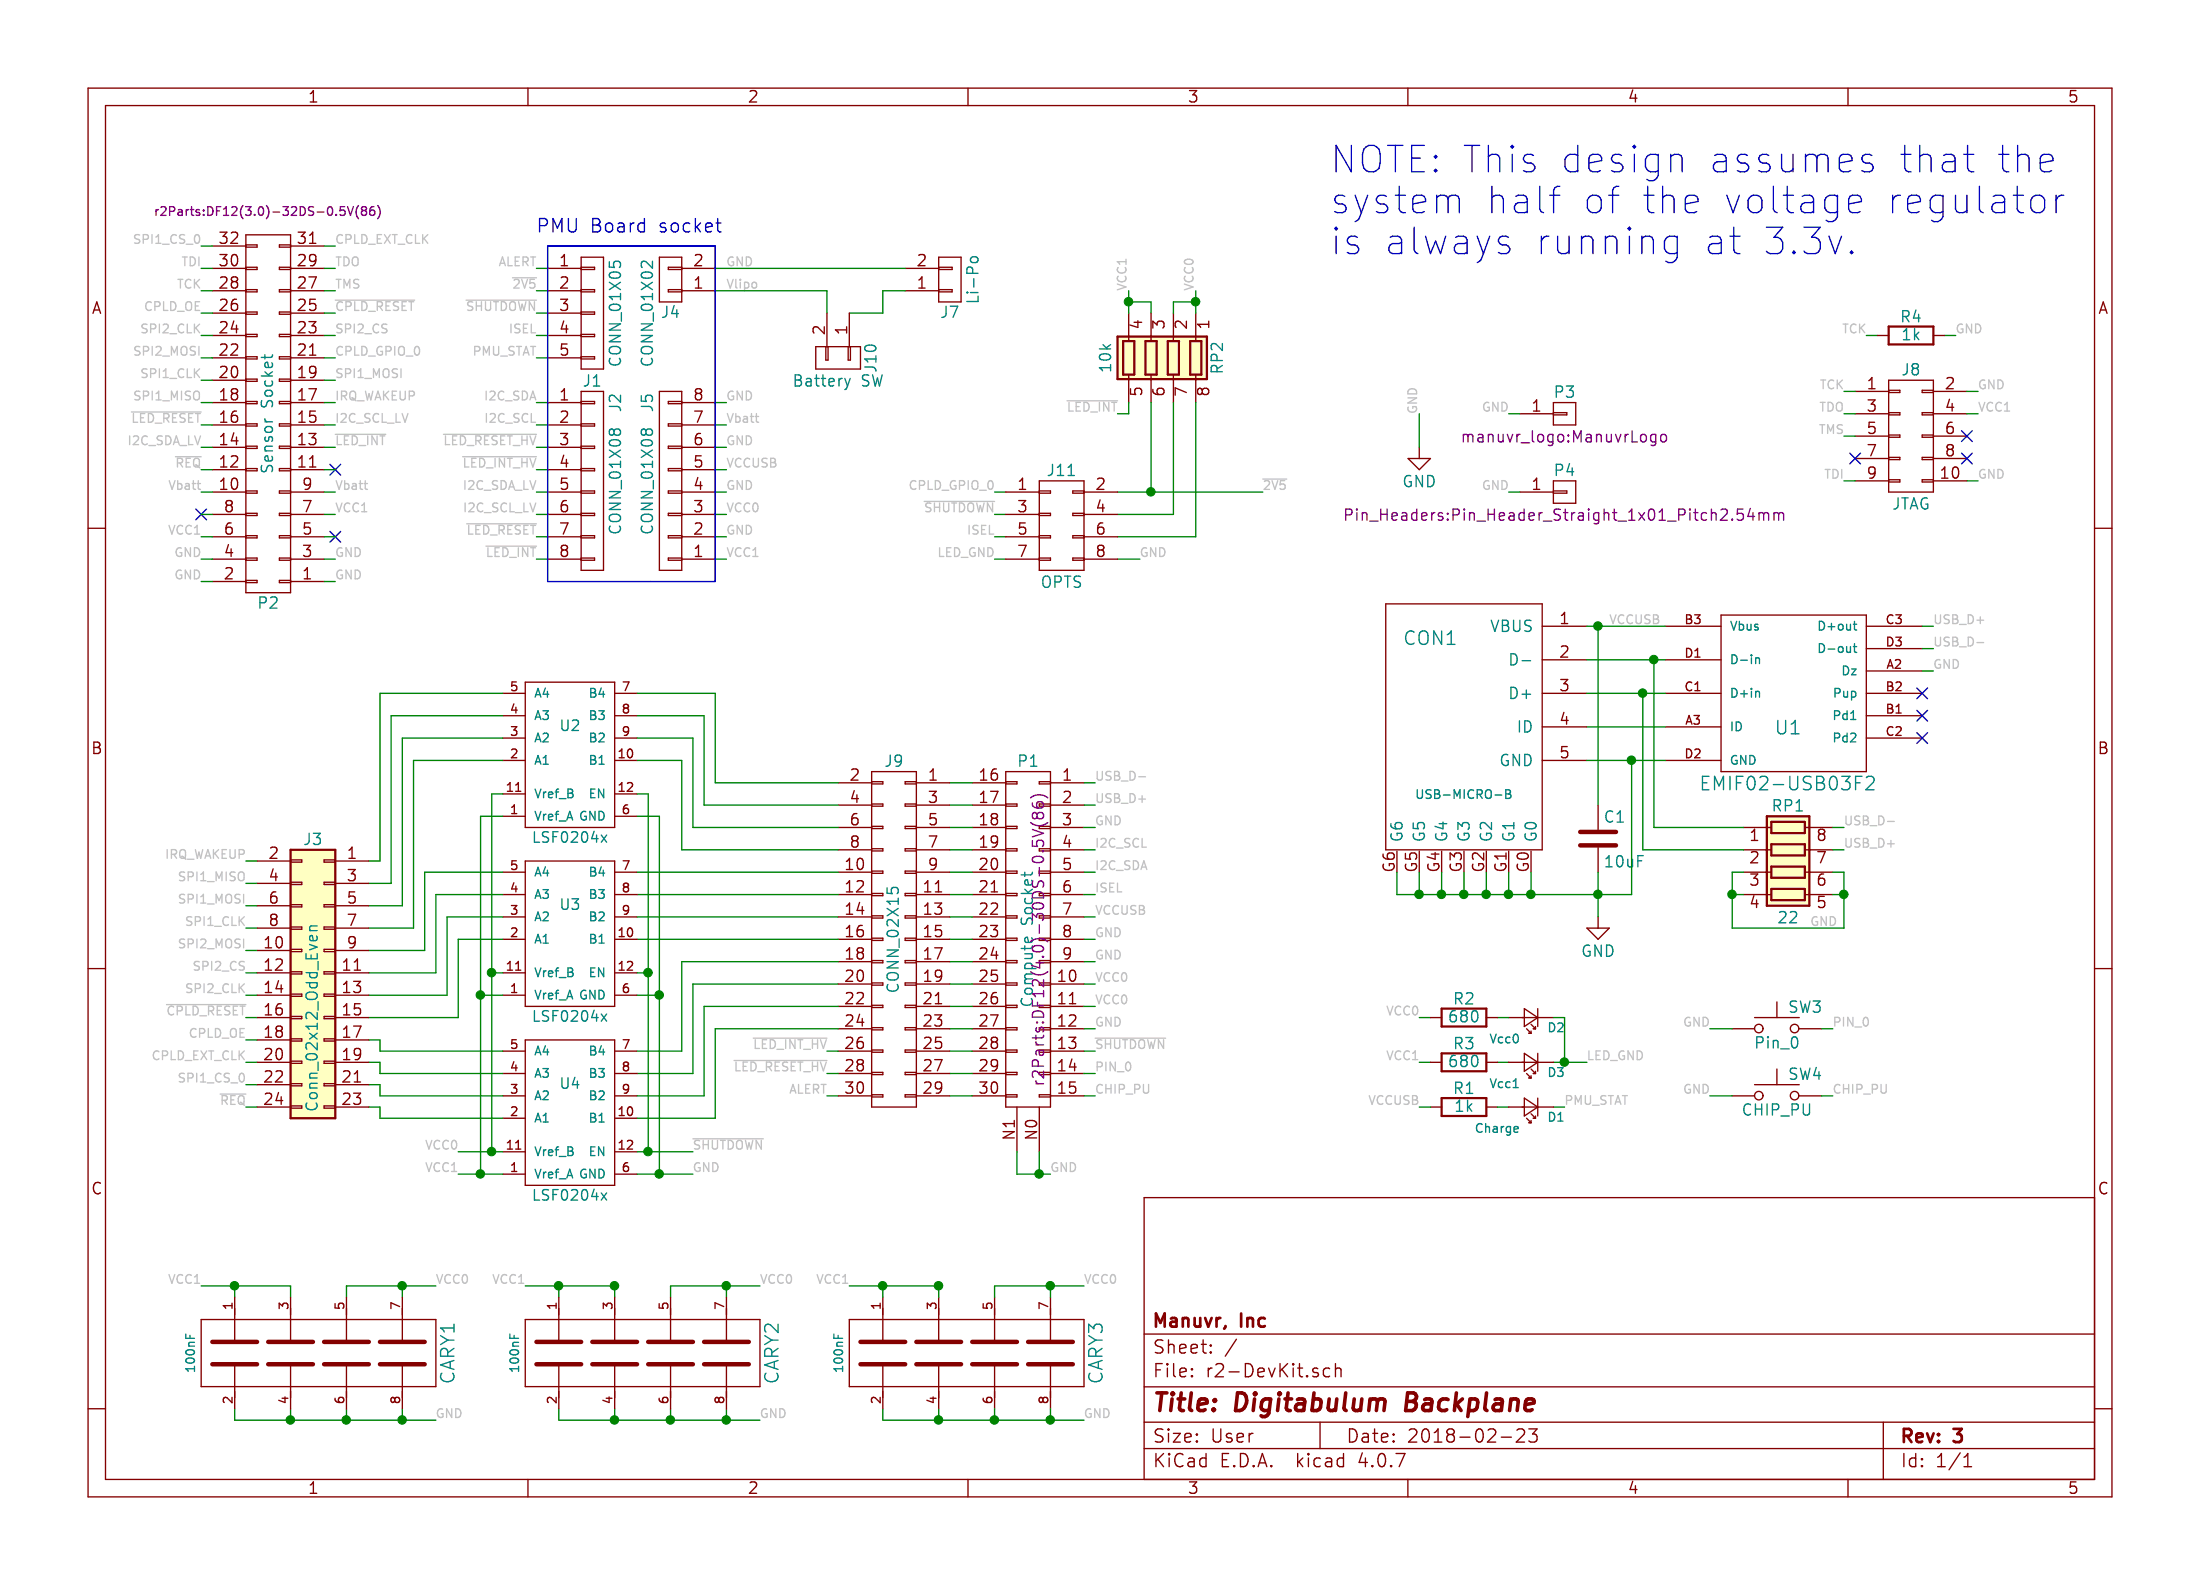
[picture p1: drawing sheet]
EESchema Schematic File Version 2
LIBS:power
LIBS:device
LIBS:transistors
LIBS:conn
LIBS:linear
LIBS:regul
LIBS:74xx
LIBS:cmos4000
LIBS:adc-dac
LIBS:memory
LIBS:xilinx
LIBS:microcontrollers
LIBS:dsp
LIBS:microchip
LIBS:analog_switches
LIBS:motorola
LIBS:texas
LIBS:intel
LIBS:audio
LIBS:interface
LIBS:digital-audio
LIBS:philips
LIBS:display
LIBS:cypress
LIBS:siliconi
LIBS:opto
LIBS:atmel
LIBS:contrib
LIBS:valves
LIBS:IansParts
LIBS:switches
LIBS:r2-DevKit-cache
EELAYER 25 0
EELAYER END
$Descr User 9843 7087
encoding utf-8
Sheet 1 1
Title "Digitabulum Backplane"
Date "2018-02-23"
Rev "3"
Comp "Manuvr, Inc"
Comment1 ""
Comment2 ""
Comment3 ""
Comment4 ""
$EndDescr
$Comp
L CONN_01X01 P3
U 1 1
P 7000 1850
F 0 "P3" H 7000 1950 50  0000 C CNN
F 1 "CONN_01X01" V 7100 1850 50  0001 C CNN
F 2 "manuvr_logo:ManuvrLogo" H 7000 1750 50  0000 C CNN
F 3 "" H 7000 1850 50  0000 C CNN
	1    7000 1850
	1    0    0    -1  
$EndComp
$Comp
L USB-MICRO-B CON1
U 1 1
P 6550 3100
F 0 "CON1" H 6700 3350 60  0000 C CNN
F 1 "USB-MICRO-B" H 6550 2650 39  0000 C CNN
F 2 "iansModules:USB_ZX62WRD-B-5PC" H 6550 3550 60  0001 C CNN
F 3 "" H 6550 3100 60  0000 C CNN
F 4 "ZX62WRD-B-5PC" H 6550 3100 60  0001 C CNN "Manu_Number"
F 5 "Hirose Electric Co Ltd" H 6550 3100 60  0001 C CNN "Manu_Name"
F 6 "H12192CT-ND" H 6550 3100 60  0001 C CNN "Digikey_Number"
	1    6550 3100
	-1   0    0    -1  
$EndComp
Text Label 3250 2500 0    39   ~ 0
VCC1
Text Label 3250 2100 0    39   ~ 0
VCCUSB
Text Label 7200 2800 0    39   ~ 0
VCCUSB
Text Label 900  2400 2    39   ~ 0
VCC1
Text Label 4900 4400 0    39   ~ 0
VCC0
Text Label 4900 3500 0    39   ~ 0
USB_D-
Text Label 4900 3600 0    39   ~ 0
USB_D+
Text Label 2400 1800 2    39   ~ 0
I2C_SDA
Text Label 2400 1900 2    39   ~ 0
I2C_SCL
Text Label 3250 1300 0    39   ~ 0
Vlipo
Text Label 2400 1200 2    39   ~ 0
ALERT
Text Label 3700 4900 2    39   ~ 0
ALERT
Text Label 2400 1500 2    39   ~ 0
ISEL
Text Label 4900 4000 0    39   ~ 0
ISEL
Text Label 2400 1300 2    39   ~ 0
~2V5
Text Label 2400 1400 2    39   ~ 0
~SHUTDOWN
Text Label 1500 1900 0    39   ~ 0
I2C_SCL_LV
Text Label 900  2200 2    39   ~ 0
Vbatt
Text Label 900  1400 2    39   ~ 0
CPLD_OE
Text Label 1500 1400 0    39   ~ 0
~CPLD_RESET
Text Label 1500 2200 0    39   ~ 0
Vbatt
Text Label 900  2000 2    39   ~ 0
I2C_SDA_LV
Text Label 1500 1600 0    39   ~ 0
CPLD_GPIO_0
Text Label 900  1800 2    39   ~ 0
SPI1_MISO
Text Label 900  2100 2    39   ~ 0
~REQ
Text Label 900  1600 2    39   ~ 0
SPI2_MOSI
Text Label 1500 1800 0    39   ~ 0
IRQ_WAKEUP
Text Label 1500 1100 0    39   ~ 0
CPLD_EXT_CLK
Text Label 1500 1700 0    39   ~ 0
SPI1_MOSI
Text Label 900  1700 2    39   ~ 0
SPI1_CLK
Text Label 900  1500 2    39   ~ 0
SPI2_CLK
Text Label 1500 1500 0    39   ~ 0
SPI2_CS
Text Label 900  1100 2    39   ~ 0
SPI1_CS_0
Text Label 1500 2000 0    39   ~ 0
~LED_INT
Text Label 900  1900 2    39   ~ 0
~LED_RESET
Text Label 1500 2500 0    39   ~ 0
GND
Text Label 1500 2600 0    39   ~ 0
GND
Text Label 900  2500 2    39   ~ 0
GND
Text Label 900  2600 2    39   ~ 0
GND
NoConn ~ 1500 2100
$Comp
L CONN_02X16 P2
U 1 1
P 1200 1850
F 0 "P2" H 1200 2700 50  0000 C CNN
F 1 "Sensor Socket" V 1200 1850 50  0000 C CNN
F 2 "r2Parts:DF12(3.0)-32DS-0.5V(86)" H 1200 950 39  0000 C CNN
F 3 "" H 1200 750 50  0000 C CNN
F 4 "DF12(4.0)-32DP-0.5V(86)" H 1200 1000 39  0001 C CNN "Manu_Number"
F 5 "Hirose Electric Co Ltd" H 1200 1850 39  0001 C CNN "Manu_Name"
F 6 "H11708TR-ND" H 1200 1850 39  0001 C CNN "Digikey_Number"
	1    1200 1850
	-1   0    0    1   
$EndComp
NoConn ~ 900  2300
NoConn ~ 1500 2400
Text Label 2400 2500 2    39   ~ 0
~LED_INT
Text Label 4900 4300 0    39   ~ 0
GND
Text Label 2400 2400 2    39   ~ 0
~LED_RESET
Text Label 1500 2300 0    39   ~ 0
VCC1
Text Label 2400 2300 2    39   ~ 0
I2C_SCL_LV
Text Label 2400 2200 2    39   ~ 0
I2C_SDA_LV
Text Label 4900 4700 0    39   ~ 0
~SHUTDOWN
Text Label 4900 4100 0    39   ~ 0
VCCUSB
$Comp
L EMIF02-USB03F2 U1
U 1 1
P 7800 3350
F 0 "U1" H 7600 3450 60  0000 C CNN
F 1 "EMIF02-USB03F2" H 7600 3200 60  0000 C CNN
F 2 "r2Parts:FCBGA12" H 7600 4050 60  0001 C CNN
F 3 "" H 7800 3350 60  0000 C CNN
F 4 "EMIF02-USB03F2" H 7800 3350 60  0001 C CNN "Manu_Number"
F 5 "STMicroelectronics" H 7800 3350 60  0001 C CNN "Manu_Name"
F 6 "497-13521-1-ND" H 7800 3350 60  0001 C CNN "Digikey_Number"
	1    7800 3350
	-1   0    0    -1  
$EndComp
NoConn ~ 8600 3100
NoConn ~ 8600 3300
NoConn ~ 8600 3200
Text Label 8650 2900 0    39   ~ 0
USB_D-
Text Label 8650 2800 0    39   ~ 0
USB_D+
Text Label 8250 3700 0    39   ~ 0
USB_D-
Text Label 8250 3800 0    39   ~ 0
USB_D+
Text Label 3250 1900 0    39   ~ 0
Vbatt
Text Label 6350 1850 1    39   ~ 0
GND
$Comp
L GND #PWR01
U 1 1
P 6350 2000
F 0 "#PWR01" H 6350 1750 50  0001 C CNN
F 1 "GND" H 6350 1850 50  0000 C CNN
F 2 "" H 6350 2000 50  0000 C CNN
F 3 "" H 6350 2000 50  0000 C CNN
	1    6350 2000
	1    0    0    -1  
$EndComp
$Comp
L GND #PWR02
U 1 1
P 7150 4100
F 0 "#PWR02" H 7150 3850 50  0001 C CNN
F 1 "GND" H 7150 3950 50  0000 C CNN
F 2 "" H 7150 4100 50  0000 C CNN
F 3 "" H 7150 4100 50  0000 C CNN
	1    7150 4100
	1    0    0    -1  
$EndComp
Text Label 8850 1750 0    39   ~ 0
GND
Text Label 8850 1850 0    39   ~ 0
VCC1
Text Label 8250 2150 2    39   ~ 0
TDI
Text Label 8250 1850 2    39   ~ 0
TDO
Text Label 8250 1750 2    39   ~ 0
TCK
Text Label 900  1300 2    39   ~ 0
TCK
Text Label 1500 1300 0    39   ~ 0
TMS
Text Label 900  1200 2    39   ~ 0
TDI
Text Label 1500 1200 0    39   ~ 0
TDO
Text Label 4700 5250 0    39   ~ 0
GND
Text Label 3250 2300 0    39   ~ 0
VCC0
Text Label 3250 1200 0    39   ~ 0
GND
Text Label 4900 3900 0    39   ~ 0
I2C_SDA
Text Label 4900 3800 0    39   ~ 0
I2C_SCL
Text Label 4900 4900 0    39   ~ 0
CHIP_PU
Text Label 4900 4800 0    39   ~ 0
PIN_0
Text Label 8200 4900 0    39   ~ 0
CHIP_PU
Text Label 8200 4600 0    39   ~ 0
PIN_0
$Comp
L HiRose-02X15 P1
U 1 1
P 4600 4200
F 0 "P1" H 4600 5000 50  0000 C CNN
F 1 "Compute Socket" V 4600 4200 50  0000 C CNN
F 2 "r2Parts:DF12(4.0)-30DS-0.5V(86)" V 4550 4200 50  0000 C CNN
F 3 "" H 4600 3050 50  0000 C CNN
F 4 "DF12(4.0)-30DP-0.5V(86)" H 4600 4200 60  0001 C CNN "Manu_Number"
F 5 "Hirose Electric Co Ltd" H 4600 4200 60  0001 C CNN "Manu_Name"
F 6 "H5238CT-ND" H 4600 4200 60  0001 C CNN "Digikey_Num"
	1    4600 4200
	-1   0    0    -1  
$EndComp
Text Label 4900 4200 0    39   ~ 0
GND
Text Label 4900 4500 0    39   ~ 0
VCC0
Text Label 5000 1850 2    39   ~ 0
~LED_INT
Text Label 4900 3700 0    39   ~ 0
GND
Text Label 4900 4600 0    39   ~ 0
GND
Text Label 8250 1950 2    39   ~ 0
TMS
Text Label 8350 1500 2    39   ~ 0
TCK
Text Label 8750 1500 0    39   ~ 0
GND
Text Label 6750 1850 2    39   ~ 0
GND
$Comp
L C C1
U 1 1
P 7150 3750
F 0 "C1" H 7175 3850 50  0000 L CNN
F 1 "10uF" H 7175 3650 50  0000 L CNN
F 2 "Capacitors_SMD:C_0402_NoSilk" H 7188 3600 50  0001 C CNN
F 3 "" H 7150 3750 50  0000 C CNN
F 4 "490-3340-1-ND" H 7150 3750 60  0001 C CNN "Manu_Number"
F 5 "Murata Electronics North America" H 7150 3750 60  0001 C CNN "Manu_Name"
F 6 "490-3340-1-ND" H 7150 3750 60  0001 C CNN "Digikey_Number"
	1    7150 3750
	1    0    0    -1  
$EndComp
Text Label 8650 3000 0    39   ~ 0
GND
$Comp
L R_Pack04 RP1
U 1 1
P 8000 3900
F 0 "RP1" V 7700 3900 50  0000 C CNN
F 1 "22" V 8200 3900 50  0000 C CNN
F 2 "r2Parts:RES_4_EXBN8V" V 8275 3900 50  0001 C CNN
F 3 "" H 8000 3900 50  0001 C CNN
F 4 "EXB-N8V220JX" V 8000 3900 60  0001 C CNN "Manu_Number"
F 5 "Panasonic Electronic Components" V 8000 3900 60  0001 C CNN "Manu_Name"
F 6 "Y10220CT-ND" V 8000 3900 60  0001 C CNN "Digikey_Number"
	1    8000 3900
	0    1    1    0   
$EndComp
Text Label 8100 4150 0    39   ~ 0
GND
$Comp
L CONN_01X05 J1
U 1 1
P 2650 1400
F 0 "J1" H 2650 1100 50  0000 C CNN
F 1 "CONN_01X05" V 2750 1400 50  0000 C CNN
F 2 "Pin_Headers:Pin_Header_Straight_1x05_Pitch2.54mm" H 2650 1400 50  0001 C CNN
F 3 "" H 2650 1400 50  0001 C CNN
	1    2650 1400
	1    0    0    -1  
$EndComp
$Comp
L CONN_01X08 J2
U 1 1
P 2650 2150
F 0 "J2" V 2750 2500 50  0000 C CNN
F 1 "CONN_01X08" V 2750 2150 50  0000 C CNN
F 2 "Pin_Headers:Pin_Header_Straight_1x08_Pitch2.54mm" H 2650 2150 50  0001 C CNN
F 3 "" H 2650 2150 50  0001 C CNN
	1    2650 2150
	1    0    0    -1  
$EndComp
$Comp
L CONN_01X02 J4
U 1 1
P 3000 1250
F 0 "J4" H 3000 1400 50  0000 C CNN
F 1 "CONN_01X02" V 3100 1400 50  0000 C CNN
F 2 "Pin_Headers:Pin_Header_Straight_1x02_Pitch2.54mm" H 3000 1250 50  0001 C CNN
F 3 "" H 3000 1250 50  0001 C CNN
	1    3000 1250
	-1   0    0    1   
$EndComp
$Comp
L CONN_01X08 J5
U 1 1
P 3000 2150
F 0 "J5" V 3100 1800 50  0000 C CNN
F 1 "CONN_01X08" V 3100 2150 50  0000 C CNN
F 2 "Pin_Headers:Pin_Header_Straight_1x08_Pitch2.54mm" H 3000 2150 50  0001 C CNN
F 3 "" H 3000 2150 50  0001 C CNN
	1    3000 2150
	-1   0    0    1   
$EndComp
Text Label 3250 2200 0    39   ~ 0
GND
Text Label 3250 2400 0    39   ~ 0
GND
Text Label 3250 2000 0    39   ~ 0
GND
Text Label 3250 1800 0    39   ~ 0
GND
Text Label 2400 2100 2    39   ~ 0
~LED_INT_HV
Text Label 2400 2000 2    39   ~ 0
~LED_RESET_HV
Text Notes 2400 1050 0    60   ~ 0
PMU Board socket
Text Label 3700 4700 2    39   ~ 0
~LED_INT_HV
Text Label 3700 4800 2    39   ~ 0
~LED_RESET_HV
$Comp
L CONN_02X05 J8
U 1 1
P 8550 1950
F 0 "J8" H 8550 2250 50  0000 C CNN
F 1 "JTAG" H 8550 1650 50  0000 C CNN
F 2 "Connect:IDC_Header_Straight_10pins" H 8550 750 50  0001 C CNN
F 3 "" H 8550 750 50  0001 C CNN
	1    8550 1950
	1    0    0    -1  
$EndComp
$Comp
L SW_Push SW4
U 1 1
P 7950 4900
F 0 "SW4" H 8000 5000 50  0000 L CNN
F 1 "CHIP_PU" H 7950 4840 50  0000 C CNN
F 2 "Buttons_Switches_SMD:SW_SPST_Panasonic_EVQPL_3PL_5PL_PT_A15" H 7950 5100 50  0001 C CNN
F 3 "" H 7950 5100 50  0001 C CNN
	1    7950 4900
	1    0    0    -1  
$EndComp
$Comp
L CONN_01X02 J7
U 1 1
P 4250 1250
F 0 "J7" H 4250 1400 50  0000 C CNN
F 1 "Li-Po" V 4350 1250 50  0000 C CNN
F 2 "r2Parts:JST-Battery-Right-Angle" H 4250 1250 50  0001 C CNN
F 3 "" H 4250 1250 50  0001 C CNN
F 4 "S2B-PH-SM4-TB(LF)(SN)" H 4250 1250 60  0001 C CNN "Manu_Number"
F 5 "JST Sales America Inc." H 4250 1250 60  0001 C CNN "Manu_Name"
F 6 "455-1749-6-ND" H 4250 1250 60  0001 C CNN "Digikey_Number"
	1    4250 1250
	1    0    0    1   
$EndComp
$Comp
L LED_Small D2
U 1 1
P 6850 4550
F 0 "D2" H 6700 4600 39  0000 L CNN
F 1 "Vcc0" H 6900 4650 39  0000 L CNN
F 2 "Resistors_SMD:R_0603_HandSoldering" V 6850 4550 50  0001 C CNN
F 3 "" V 6850 4550 50  0000 C CNN
F 4 "150060GS75000" H 6850 4550 60  0001 C CNN "Manu_Number"
F 5 "Wurth Electronics Inc." H 6850 4550 60  0001 C CNN "Manu_Name"
F 6 "732-4971-1-ND" H 6850 4550 60  0001 C CNN "Digikey_Number"
	1    6850 4550
	-1   0    0    1   
$EndComp
Text Label 6350 4750 2    39   ~ 0
VCC1
Text Label 6350 4550 2    39   ~ 0
VCC0
Text Label 7650 4900 2    39   ~ 0
GND
$Comp
L R R1
U 1 1
P 6550 4950
F 0 "R1" V 6630 4950 50  0000 C CNN
F 1 "1k" V 6550 4950 50  0000 C CNN
F 2 "Resistors_SMD:R_0603" V 6480 4950 50  0001 C CNN
F 3 "" H 6550 4950 50  0000 C CNN
F 4 "RC0402JR-071KL" V 6550 4950 60  0001 C CNN "Manu_Number"
F 5 "Yageo" V 6550 4950 60  0001 C CNN "Manu_Name"
F 6 "311-1.0KJRCT-ND" V 6550 4950 60  0001 C CNN "Digikey_Number"
	1    6550 4950
	0    1    -1   0   
$EndComp
Text Label 2400 1600 2    39   ~ 0
PMU_STAT
Text Label 7000 4950 0    39   ~ 0
PMU_STAT
Text Label 4450 2200 2    39   ~ 0
CPLD_GPIO_0
Text Label 5650 2200 0    39   ~ 0
~2V5
Text Label 5050 1300 1    39   ~ 0
VCC1
Text Label 8850 2150 0    39   ~ 0
GND
NoConn ~ 8300 2050
NoConn ~ 8800 2050
NoConn ~ 8800 1950
$Comp
L SW_Push SW3
U 1 1
P 7950 4600
F 0 "SW3" H 8000 4700 50  0000 L CNN
F 1 "Pin_0" H 7950 4540 50  0000 C CNN
F 2 "Buttons_Switches_SMD:SW_SPST_Panasonic_EVQPL_3PL_5PL_PT_A15" H 7950 4800 50  0001 C CNN
F 3 "" H 7950 4800 50  0001 C CNN
	1    7950 4600
	1    0    0    -1  
$EndComp
Text Label 6350 4950 2    39   ~ 0
VCCUSB
Text Notes 5950 1150 0    118  ~ 0
NOTE: This design assumes that the \nsystem half of the voltage regulator\nis always running at 3.3v.
Text Label 7650 4600 2    39   ~ 0
GND
$Comp
L R_Pack04 RP2
U 1 1
P 5150 1600
F 0 "RP2" V 4850 1600 50  0000 C CNN
F 1 "10k" V 5350 1600 50  0000 C CNN
F 2 "r2Parts:RES_4_EXBN8V" V 5425 1600 50  0001 C CNN
F 3 "" H 5150 1600 50  0001 C CNN
F 4 "EXB-N8V220JX" V 5150 1600 60  0001 C CNN "Manu_Number"
F 5 "Panasonic Electronic Components" V 5150 1600 60  0001 C CNN "Manu_Name"
F 6 "Y10220CT-ND" V 5150 1600 60  0001 C CNN "Digikey_Number"
	1    5150 1600
	-1   0    0    1   
$EndComp
Text Label 5100 2500 0    39   ~ 0
GND
Text Label 4450 2500 2    39   ~ 0
LED_GND
Text Label 7100 4750 0    39   ~ 0
LED_GND
Wire Wire Line
	6250 4000 7300 4000
Wire Wire Line
	7300 4000 7300 3400
Wire Wire Line
	7100 3400 7450 3400
Wire Wire Line
	6350 3900 6350 4000
Connection ~ 6350 4000
Wire Wire Line
	6450 3900 6450 4000
Connection ~ 6450 4000
Wire Wire Line
	6550 3900 6550 4000
Connection ~ 6550 4000
Wire Wire Line
	6650 3900 6650 4000
Connection ~ 6650 4000
Wire Wire Line
	6750 3900 6750 4000
Connection ~ 6750 4000
Wire Wire Line
	6850 3900 6850 4000
Connection ~ 6850 4000
Wire Wire Line
	6700 4750 6750 4750
Wire Wire Line
	6400 4750 6350 4750
Wire Wire Line
	900  2300 950  2300
Wire Wire Line
	900  1900 950  1900
Wire Wire Line
	900  2000 950  2000
Wire Wire Line
	900  2100 950  2100
Wire Wire Line
	900  2200 950  2200
Wire Wire Line
	900  2400 950  2400
Wire Wire Line
	900  2500 950  2500
Wire Wire Line
	900  2600 950  2600
Wire Wire Line
	900  1600 950  1600
Wire Wire Line
	900  1100 950  1100
Wire Wire Line
	900  1200 950  1200
Wire Wire Line
	900  1300 950  1300
Wire Wire Line
	900  1400 950  1400
Wire Wire Line
	900  1500 950  1500
Wire Wire Line
	900  1700 950  1700
Wire Wire Line
	900  1800 950  1800
Wire Wire Line
	1450 1900 1500 1900
Wire Wire Line
	1450 2000 1500 2000
Wire Wire Line
	1450 2100 1500 2100
Wire Wire Line
	1450 2200 1500 2200
Wire Wire Line
	1450 2300 1500 2300
Wire Wire Line
	1450 2400 1500 2400
Wire Wire Line
	1450 2600 1500 2600
Wire Wire Line
	1450 1600 1500 1600
Wire Wire Line
	1450 1100 1500 1100
Wire Wire Line
	1450 1200 1500 1200
Wire Wire Line
	1450 1300 1500 1300
Wire Wire Line
	1450 1400 1500 1400
Wire Wire Line
	1450 1500 1500 1500
Wire Wire Line
	1450 1700 1500 1700
Wire Wire Line
	1450 1800 1500 1800
Wire Wire Line
	1450 2500 1500 2500
Wire Wire Line
	7100 2800 7450 2800
Wire Wire Line
	7100 2950 7450 2950
Wire Wire Line
	7100 3100 7450 3100
Wire Wire Line
	7450 3250 7100 3250
Connection ~ 7300 3400
Wire Wire Line
	8600 2800 8650 2800
Wire Wire Line
	8650 2900 8600 2900
Wire Wire Line
	7350 3100 7350 3800
Connection ~ 7350 3100
Connection ~ 7400 2950
Wire Wire Line
	8200 3700 8250 3700
Wire Wire Line
	8200 3800 8250 3800
Wire Wire Line
	7350 3800 7800 3800
Wire Wire Line
	7800 3700 7400 3700
Wire Wire Line
	7400 3700 7400 2950
Wire Wire Line
	7150 3900 7150 4100
Connection ~ 7150 4000
Wire Wire Line
	7150 3600 7150 2800
Connection ~ 7150 2800
Wire Wire Line
	6350 1850 6350 2000
Wire Wire Line
	6250 3900 6250 4000
Wire Wire Line
	4850 4900 4900 4900
Wire Wire Line
	4850 4800 4900 4800
Wire Wire Line
	4850 4100 4900 4100
Wire Wire Line
	4850 3600 4900 3600
Wire Wire Line
	4850 3500 4900 3500
Wire Wire Line
	4850 4700 4900 4700
Wire Wire Line
	4850 4400 4900 4400
Wire Wire Line
	4850 4000 4900 4000
Wire Wire Line
	4900 3900 4850 3900
Wire Wire Line
	4850 3700 4900 3700
Wire Wire Line
	4900 3800 4850 3800
Wire Wire Line
	4850 4600 4900 4600
Wire Wire Line
	4900 4500 4850 4500
Wire Wire Line
	4900 4300 4850 4300
Wire Wire Line
	4900 4200 4850 4200
Wire Wire Line
	4550 5250 4550 5150
Wire Wire Line
	4650 5250 4650 5150
Connection ~ 4650 5250
Wire Wire Line
	3700 4900 3750 4900
Wire Wire Line
	8400 1500 8350 1500
Wire Wire Line
	8750 1500 8700 1500
Wire Wire Line
	6750 1850 6800 1850
Wire Wire Line
	8600 3000 8650 3000
Wire Wire Line
	7800 3900 7750 3900
Wire Wire Line
	7750 3900 7750 4150
Wire Wire Line
	7750 4000 7800 4000
Wire Wire Line
	8250 4150 7750 4150
Wire Wire Line
	8250 3900 8250 4150
Wire Wire Line
	8250 3900 8200 3900
Connection ~ 7750 4000
Wire Wire Line
	8200 4000 8250 4000
Connection ~ 8250 4000
Wire Wire Line
	3200 1200 4050 1200
Wire Wire Line
	3200 1300 3700 1300
Wire Wire Line
	3200 1800 3250 1800
Wire Wire Line
	3200 1900 3250 1900
Wire Wire Line
	3200 2000 3250 2000
Wire Wire Line
	3200 2100 3250 2100
Wire Wire Line
	3200 2200 3250 2200
Wire Wire Line
	3200 2300 3250 2300
Wire Wire Line
	3200 2400 3250 2400
Wire Wire Line
	3200 2500 3250 2500
Wire Wire Line
	2400 1200 2450 1200
Wire Wire Line
	2400 1300 2450 1300
Wire Wire Line
	2400 1400 2450 1400
Wire Wire Line
	2400 1500 2450 1500
Wire Wire Line
	2400 1600 2450 1600
Wire Wire Line
	2400 1800 2450 1800
Wire Wire Line
	2400 1900 2450 1900
Wire Wire Line
	2400 2000 2450 2000
Wire Wire Line
	2400 2100 2450 2100
Wire Wire Line
	2400 2200 2450 2200
Wire Wire Line
	2400 2300 2450 2300
Wire Wire Line
	2400 2400 2450 2400
Wire Wire Line
	2400 2500 2450 2500
Wire Notes Line
	2450 1100 3200 1100
Wire Notes Line
	3200 1100 3200 2600
Wire Notes Line
	3200 2600 2450 2600
Wire Notes Line
	2450 2600 2450 1100
Wire Wire Line
	3800 1400 3950 1400
Wire Wire Line
	3950 1400 3950 1300
Wire Wire Line
	3950 1300 4050 1300
Wire Wire Line
	6700 4550 6750 4550
Wire Wire Line
	6400 4550 6350 4550
Wire Wire Line
	6700 4950 6750 4950
Wire Wire Line
	6400 4950 6350 4950
Wire Wire Line
	7650 4600 7750 4600
Wire Wire Line
	8850 1750 8800 1750
Wire Wire Line
	8800 1850 8850 1850
Wire Wire Line
	8850 2150 8800 2150
Wire Wire Line
	8300 1750 8250 1750
Wire Wire Line
	8250 1850 8300 1850
Wire Wire Line
	8300 1950 8250 1950
Wire Wire Line
	8250 2150 8300 2150
Wire Wire Line
	8200 4600 8150 4600
Wire Wire Line
	8150 4900 8200 4900
Wire Wire Line
	6950 4950 7000 4950
Wire Wire Line
	4550 5250 4700 5250
Wire Wire Line
	7650 4900 7750 4900
Wire Wire Line
	5000 2200 5650 2200
Wire Wire Line
	5050 1300 5050 1400
Wire Wire Line
	4450 2200 4500 2200
Wire Wire Line
	5000 2500 5100 2500
Wire Wire Line
	4500 2500 4450 2500
Wire Wire Line
	6950 4750 7100 4750
Wire Wire Line
	6950 4550 7000 4550
Wire Wire Line
	7000 4550 7000 4750
Connection ~ 7000 4750
Wire Wire Line
	5150 1800 5150 2200
Connection ~ 5150 2200
Wire Wire Line
	5050 1350 5150 1350
Wire Wire Line
	5150 1350 5150 1400
Connection ~ 5050 1350
Wire Wire Line
	5000 1850 5050 1850
Wire Wire Line
	5050 1850 5050 1800
Text Label 4450 2300 2    39   ~ 0
~SHUTDOWN
Wire Wire Line
	4500 2300 4450 2300
Text Label 4450 2400 2    39   ~ 0
ISEL
Wire Wire Line
	4450 2400 4500 2400
Wire Wire Line
	5000 2400 5350 2400
Wire Wire Line
	5350 2400 5350 1800
Wire Wire Line
	5250 1800 5250 2300
Wire Wire Line
	5250 2300 5000 2300
Wire Wire Line
	5250 1400 5250 1350
Wire Wire Line
	5250 1350 5350 1350
Wire Wire Line
	5350 1300 5350 1400
Connection ~ 5350 1350
Text Label 5350 1300 1    39   ~ 0
VCC0
Wire Wire Line
	4250 3500 4350 3500
Wire Wire Line
	4250 3600 4350 3600
Wire Wire Line
	4250 3700 4350 3700
Wire Wire Line
	4250 3800 4350 3800
Wire Wire Line
	4250 3900 4350 3900
Wire Wire Line
	4250 4000 4350 4000
Wire Wire Line
	4250 4100 4350 4100
Wire Wire Line
	4250 4200 4350 4200
Wire Wire Line
	4250 4300 4350 4300
Wire Wire Line
	4250 4400 4350 4400
Wire Wire Line
	4250 4500 4350 4500
Wire Wire Line
	4250 4600 4350 4600
Wire Wire Line
	4250 4700 4350 4700
Wire Wire Line
	4250 4800 4350 4800
Wire Wire Line
	4250 4900 4350 4900
$Comp
L CONN_01X01 P4
U 1 1
P 7000 2200
F 0 "P4" H 7000 2300 50  0000 C CNN
F 1 "CONN_01X01" V 7100 2200 50  0001 C CNN
F 2 "Pin_Headers:Pin_Header_Straight_1x01_Pitch2.54mm" H 7000 2100 50  0000 C CNN
F 3 "" H 7000 2200 50  0000 C CNN
	1    7000 2200
	1    0    0    -1  
$EndComp
Text Label 6750 2200 2    39   ~ 0
GND
Wire Wire Line
	6750 2200 6800 2200
$Comp
L CONN_02X15 J9
U 1 1
P 4000 4200
F 0 "J9" H 4000 5000 50  0000 C CNN
F 1 "CONN_02X15" V 4000 4200 50  0000 C CNN
F 2 "Pin_Headers:Pin_Header_Straight_2x15_Pitch2.54mm" H 4000 3050 50  0001 C CNN
F 3 "" H 4000 3050 50  0001 C CNN
	1    4000 4200
	-1   0    0    -1  
$EndComp
Wire Wire Line
	3700 4700 3750 4700
Wire Wire Line
	3750 4800 3700 4800
$Comp
L CONN_01X02 J10
U 1 1
P 3750 1600
F 0 "J10" H 3750 1750 50  0000 C CNN
F 1 "Battery SW" V 3850 1600 50  0000 C CNN
F 2 "Pin_Headers:Pin_Header_Straight_1x02_Pitch2.54mm" H 3750 1600 50  0001 C CNN
F 3 "" H 3750 1600 50  0001 C CNN
	1    3750 1600
	0    1    1    0   
$EndComp
Wire Wire Line
	3700 1300 3700 1400
$Comp
L CONN_02X04 J11
U 1 1
P 4750 2350
F 0 "J11" H 4750 2600 50  0000 C CNN
F 1 "OPTS" H 4750 2100 50  0000 C CNN
F 2 "Pin_Headers:Pin_Header_Straight_2x04_Pitch2.54mm" H 4750 1150 50  0001 C CNN
F 3 "" H 4750 1150 50  0001 C CNN
	1    4750 2350
	1    0    0    -1  
$EndComp
$Comp
L LED_Small D3
U 1 1
P 6850 4750
F 0 "D3" H 6700 4800 39  0000 L CNN
F 1 "Vcc1" H 6900 4850 39  0000 L CNN
F 2 "Resistors_SMD:R_0603_HandSoldering" V 6850 4750 50  0001 C CNN
F 3 "" V 6850 4750 50  0000 C CNN
F 4 "150060GS75000" H 6850 4750 60  0001 C CNN "Manu_Number"
F 5 "Wurth Electronics Inc." H 6850 4750 60  0001 C CNN "Manu_Name"
F 6 "732-4971-1-ND" H 6850 4750 60  0001 C CNN "Digikey_Number"
	1    6850 4750
	-1   0    0    1   
$EndComp
$Comp
L LED_Small D1
U 1 1
P 6850 4950
F 0 "D1" H 6700 5000 39  0000 L CNN
F 1 "Charge" H 6900 5050 39  0000 L CNN
F 2 "Resistors_SMD:R_0603_HandSoldering" V 6850 4950 50  0001 C CNN
F 3 "" V 6850 4950 50  0000 C CNN
F 4 "150060GS75000" H 6850 4950 60  0001 C CNN "Manu_Number"
F 5 "Wurth Electronics Inc." H 6850 4950 60  0001 C CNN "Manu_Name"
F 6 "732-4971-1-ND" H 6850 4950 60  0001 C CNN "Digikey_Number"
	1    6850 4950
	-1   0    0    1   
$EndComp
$Comp
L R R2
U 1 1
P 6550 4550
F 0 "R2" V 6630 4550 50  0000 C CNN
F 1 "680" V 6550 4550 50  0000 C CNN
F 2 "Resistors_SMD:R_0603" V 6480 4550 50  0001 C CNN
F 3 "" H 6550 4550 50  0000 C CNN
F 4 "RC0402JR-07680RL" V 6550 4550 60  0001 C CNN "Manu_Number"
F 5 "Yageo" V 6550 4550 60  0001 C CNN "Manu_Name"
F 6 "311-680JRCT-ND" V 6550 4550 60  0001 C CNN "Digikey_Number"
	1    6550 4550
	0    1    -1   0   
$EndComp
$Comp
L R R3
U 1 1
P 6550 4750
F 0 "R3" V 6630 4750 50  0000 C CNN
F 1 "680" V 6550 4750 50  0000 C CNN
F 2 "Resistors_SMD:R_0603" V 6480 4750 50  0001 C CNN
F 3 "" H 6550 4750 50  0000 C CNN
F 4 "RC0402JR-07680RL" V 6550 4750 60  0001 C CNN "Manu_Number"
F 5 "Yageo" V 6550 4750 60  0001 C CNN "Manu_Name"
F 6 "311-680JRCT-ND" V 6550 4750 60  0001 C CNN "Digikey_Number"
	1    6550 4750
	0    1    -1   0   
$EndComp
$Comp
L R R4
U 1 1
P 8550 1500
F 0 "R4" V 8630 1500 50  0000 C CNN
F 1 "1k" V 8550 1500 50  0000 C CNN
F 2 "Resistors_SMD:R_0603" V 8480 1500 50  0001 C CNN
F 3 "" H 8550 1500 50  0000 C CNN
	1    8550 1500
	0    1    -1   0   
$EndComp
Text Label 1100 4350 2    39   ~ 0
SPI2_CS
Text Label 1100 4650 2    39   ~ 0
CPLD_OE
Text Label 1100 4950 2    39   ~ 0
~REQ
Text Label 1100 4250 2    39   ~ 0
SPI2_MOSI
Text Label 1100 4450 2    39   ~ 0
SPI2_CLK
Text Label 1950 6350 0    39   ~ 0
GND
Text Label 1950 5750 0    39   ~ 0
VCC0
Text Label 3400 6350 0    39   ~ 0
GND
Text Label 3400 5750 0    39   ~ 0
VCC0
$Comp
L LSF0204x U2
U 1 1
P 2550 3250
F 0 "U2" H 2550 3250 47  0000 C CNN
F 1 "LSF0204x" H 2550 3750 47  0000 C CNN
F 2 "r2Parts:R-PUQFN-N12" H 2550 3250 47  0001 C CNN
F 3 "" H 2550 3250 47  0001 C CNN
F 4 "LSF0204RUTR" H 2550 3250 60  0001 C CNN "Manu_Number"
F 5 "Texas Instruments" H 2550 3250 60  0001 C CNN "Manu_Name"
F 6 "296-40404-1-ND" H 2550 3250 60  0001 C CNN "Digikey_Number"
	1    2550 3250
	1    0    0    1   
$EndComp
Text Label 1100 4050 2    39   ~ 0
SPI1_MOSI
Text Label 1100 3950 2    39   ~ 0
SPI1_MISO
Text Label 1100 4150 2    39   ~ 0
SPI1_CLK
Text Label 1100 4850 2    39   ~ 0
SPI1_CS_0
Text Label 1100 4550 2    39   ~ 0
~CPLD_RESET
Text Label 1100 3850 2    39   ~ 0
IRQ_WAKEUP
Text Label 1100 4750 2    39   ~ 0
CPLD_EXT_CLK
Text Label 2350 5750 2    39   ~ 0
VCC1
Text Label 900  5750 2    39   ~ 0
VCC1
$Comp
L CAPARRAY_4 CARY3
U 1 1
P 4300 6050
F 0 "CARY3" H 4300 5450 60  0000 C CNN
F 1 "100nF" H 4300 6600 39  0000 C CNN
F 2 "r2Parts:CapArray_CKCL44" H 4300 6050 60  0001 C CNN
F 3 "" H 4300 6050 60  0000 C CNN
F 4 "CKCL44X5R0J104M085AA" H 4300 6050 60  0001 C CNN "Manu_Number"
F 5 "TDK Corporation" H 4300 6050 60  0001 C CNN "Manu_Name"
F 6 "445-1838-1-ND" H 4300 6050 60  0001 C CNN "Digikey_Number"
	1    4300 6050
	0    -1   1    0   
$EndComp
Text Label 4850 6350 0    39   ~ 0
GND
Text Label 4850 5750 0    39   ~ 0
VCC0
Text Label 3800 5750 2    39   ~ 0
VCC1
Wire Wire Line
	1100 4250 1150 4250
Wire Wire Line
	1100 4350 1150 4350
Wire Wire Line
	1100 4450 1150 4450
Wire Wire Line
	1150 4550 1100 4550
Wire Wire Line
	1050 6350 1950 6350
Wire Wire Line
	1050 6350 1050 6300
Wire Wire Line
	1300 6300 1300 6350
Connection ~ 1300 6350
Wire Wire Line
	1550 6300 1550 6350
Connection ~ 1550 6350
Wire Wire Line
	1800 6300 1800 6350
Connection ~ 1800 6350
Wire Wire Line
	1050 5800 1050 5750
Wire Wire Line
	1800 5800 1800 5750
Connection ~ 1800 5750
Wire Wire Line
	1550 5800 1550 5750
Wire Wire Line
	1300 5750 1300 5800
Wire Wire Line
	2500 6350 3400 6350
Wire Wire Line
	2500 6350 2500 6300
Wire Wire Line
	2750 6300 2750 6350
Connection ~ 2750 6350
Wire Wire Line
	3000 6300 3000 6350
Connection ~ 3000 6350
Wire Wire Line
	3250 6300 3250 6350
Connection ~ 3250 6350
Wire Wire Line
	2500 5800 2500 5750
Wire Wire Line
	3250 5800 3250 5750
Connection ~ 3250 5750
Wire Wire Line
	3000 5800 3000 5750
Wire Wire Line
	2750 5750 2750 5800
Connection ~ 2750 5750
Wire Wire Line
	2850 3100 3200 3100
Wire Wire Line
	3150 3200 2850 3200
Wire Wire Line
	2850 3300 3100 3300
Wire Wire Line
	3050 3400 2850 3400
Wire Wire Line
	2250 3550 2200 3550
Wire Wire Line
	1100 4150 1150 4150
Wire Wire Line
	1100 4050 1150 4050
Wire Wire Line
	1150 3950 1100 3950
Wire Wire Line
	1150 3850 1100 3850
Wire Wire Line
	1100 4650 1150 4650
Wire Wire Line
	1100 4750 1150 4750
Wire Wire Line
	1100 4850 1150 4850
Wire Wire Line
	1100 4950 1150 4950
Wire Wire Line
	3000 5750 3400 5750
Wire Wire Line
	2350 5750 2750 5750
Connection ~ 2500 5750
Connection ~ 1050 5750
Wire Wire Line
	900  5750 1300 5750
Wire Wire Line
	1550 5750 1950 5750
Wire Wire Line
	3950 6350 4850 6350
Wire Wire Line
	3950 6350 3950 6300
Wire Wire Line
	4200 6300 4200 6350
Connection ~ 4200 6350
Wire Wire Line
	4450 6300 4450 6350
Connection ~ 4450 6350
Wire Wire Line
	4700 6300 4700 6350
Connection ~ 4700 6350
Wire Wire Line
	3950 5800 3950 5750
Wire Wire Line
	4700 5800 4700 5750
Connection ~ 4700 5750
Wire Wire Line
	4450 5800 4450 5750
Wire Wire Line
	4200 5750 4200 5800
Connection ~ 4200 5750
Wire Wire Line
	4450 5750 4850 5750
Wire Wire Line
	3800 5750 4200 5750
Connection ~ 3950 5750
Wire Wire Line
	2850 4450 2950 4450
Connection ~ 2950 4450
Wire Wire Line
	2900 4350 2850 4350
Connection ~ 2900 4350
Connection ~ 2950 5250
Connection ~ 2900 5150
Wire Wire Line
	2850 3650 2950 3650
Wire Wire Line
	2850 3550 2900 3550
$Comp
L CAPARRAY_4 CARY1
U 1 1
P 1400 6050
F 0 "CARY1" H 1400 5450 60  0000 C CNN
F 1 "100nF" H 1400 6600 39  0000 C CNN
F 2 "r2Parts:CapArray_CKCL44" H 1400 6050 60  0001 C CNN
F 3 "" H 1400 6050 60  0000 C CNN
F 4 "CKCL44X5R0J104M085AA" H 1400 6050 60  0001 C CNN "Manu_Number"
F 5 "TDK Corporation" H 1400 6050 60  0001 C CNN "Manu_Name"
F 6 "445-1838-1-ND" H 1400 6050 60  0001 C CNN "Digikey_Number"
	1    1400 6050
	0    -1   1    0   
$EndComp
$Comp
L CAPARRAY_4 CARY2
U 1 1
P 2850 6050
F 0 "CARY2" H 2850 5450 60  0000 C CNN
F 1 "100nF" H 2850 6600 39  0000 C CNN
F 2 "r2Parts:CapArray_CKCL44" H 2850 6050 60  0001 C CNN
F 3 "" H 2850 6050 60  0000 C CNN
F 4 "CKCL44X5R0J104M085AA" H 2850 6050 60  0001 C CNN "Manu_Number"
F 5 "TDK Corporation" H 2850 6050 60  0001 C CNN "Manu_Name"
F 6 "445-1838-1-ND" H 2850 6050 60  0001 C CNN "Digikey_Number"
	1    2850 6050
	0    -1   1    0   
$EndComp
Wire Wire Line
	3200 4600 3750 4600
Wire Wire Line
	3050 4300 3750 4300
Wire Wire Line
	3100 4400 3750 4400
Wire Wire Line
	3150 4500 3750 4500
Wire Wire Line
	2850 3900 3750 3900
Wire Wire Line
	2850 4000 3750 4000
Wire Wire Line
	2850 4100 3750 4100
Wire Wire Line
	2850 4200 3750 4200
Wire Wire Line
	2850 5000 3200 5000
Wire Wire Line
	3200 5000 3200 4600
Wire Wire Line
	2850 4900 3150 4900
Wire Wire Line
	3150 4900 3150 4500
Wire Wire Line
	2850 4800 3100 4800
Wire Wire Line
	3100 4800 3100 4400
Wire Wire Line
	2850 4700 3050 4700
Wire Wire Line
	3050 4700 3050 4300
Wire Wire Line
	3200 3500 3750 3500
Wire Wire Line
	3200 3100 3200 3500
Wire Wire Line
	3150 3200 3150 3600
Wire Wire Line
	3150 3600 3750 3600
Wire Wire Line
	3100 3700 3750 3700
Wire Wire Line
	3100 3300 3100 3700
Wire Wire Line
	3050 3400 3050 3800
Wire Wire Line
	3050 3800 3750 3800
$Comp
L LSF0204x U3
U 1 1
P 2550 4050
F 0 "U3" H 2550 4050 47  0000 C CNN
F 1 "LSF0204x" H 2550 4550 47  0000 C CNN
F 2 "r2Parts:R-PUQFN-N12" H 2550 4050 47  0001 C CNN
F 3 "" H 2550 4050 47  0001 C CNN
F 4 "LSF0204RUTR" H 2550 4050 60  0001 C CNN "Manu_Number"
F 5 "Texas Instruments" H 2550 4050 60  0001 C CNN "Manu_Name"
F 6 "296-40404-1-ND" H 2550 4050 60  0001 C CNN "Digikey_Number"
	1    2550 4050
	1    0    0    1   
$EndComp
$Comp
L LSF0204x U4
U 1 1
P 2550 4850
F 0 "U4" H 2550 4850 47  0000 C CNN
F 1 "LSF0204x" H 2550 5350 47  0000 C CNN
F 2 "r2Parts:R-PUQFN-N12" H 2550 4850 47  0001 C CNN
F 3 "" H 2550 4850 47  0001 C CNN
F 4 "LSF0204RUTR" H 2550 4850 60  0001 C CNN "Manu_Number"
F 5 "Texas Instruments" H 2550 4850 60  0001 C CNN "Manu_Name"
F 6 "296-40404-1-ND" H 2550 4850 60  0001 C CNN "Digikey_Number"
	1    2550 4850
	1    0    0    1   
$EndComp
Wire Wire Line
	2850 5250 3100 5250
Wire Wire Line
	2950 3650 2950 5250
Text Label 3100 5250 0    39   ~ 0
GND
Wire Wire Line
	2900 3550 2900 5150
Text Label 3100 5150 0    39   ~ 0
~SHUTDOWN
Wire Wire Line
	2050 5250 2250 5250
Wire Wire Line
	2050 5150 2250 5150
Wire Wire Line
	2250 3650 2150 3650
Wire Wire Line
	2150 3650 2150 5250
Connection ~ 2150 5250
Wire Wire Line
	2250 4450 2150 4450
Connection ~ 2150 4450
Wire Wire Line
	2200 3550 2200 5150
Connection ~ 2200 5150
Wire Wire Line
	2250 4350 2200 4350
Connection ~ 2200 4350
Wire Wire Line
	2850 5150 3100 5150
Wire Wire Line
	2250 4900 1700 4900
Wire Wire Line
	1700 4900 1700 4850
Wire Wire Line
	1650 4750 1700 4750
Wire Wire Line
	1700 4750 1700 4800
Wire Wire Line
	1700 4800 2250 4800
Wire Wire Line
	1650 3950 1750 3950
Wire Wire Line
	1750 3950 1750 3200
Wire Wire Line
	1750 3200 2250 3200
Wire Wire Line
	1650 4050 1800 4050
Wire Wire Line
	1800 4050 1800 3300
Wire Wire Line
	1800 3300 2250 3300
Wire Wire Line
	1650 4150 1850 4150
Wire Wire Line
	1850 4150 1850 3400
Wire Wire Line
	1850 3400 2250 3400
Wire Wire Line
	2250 3900 1900 3900
Wire Wire Line
	1900 3900 1900 4250
Wire Wire Line
	1900 4250 1650 4250
Wire Wire Line
	1650 4350 1950 4350
Wire Wire Line
	1950 4350 1950 4000
Wire Wire Line
	1950 4000 2250 4000
Wire Wire Line
	2250 4100 2000 4100
Wire Wire Line
	2000 4100 2000 4450
Wire Wire Line
	2000 4450 1650 4450
Wire Wire Line
	1650 3850 1700 3850
Wire Wire Line
	1700 3850 1700 3100
Wire Wire Line
	1700 3100 2250 3100
Wire Wire Line
	1650 4550 2050 4550
Wire Wire Line
	2050 4550 2050 4200
Wire Wire Line
	2050 4200 2250 4200
Wire Wire Line
	2250 4700 1700 4700
Wire Wire Line
	1700 4700 1700 4650
Wire Wire Line
	1700 4650 1650 4650
Wire Wire Line
	1700 4850 1650 4850
Wire Wire Line
	2250 5000 1700 5000
Wire Wire Line
	1700 5000 1700 4950
Wire Wire Line
	1700 4950 1650 4950
Text Label 2050 5250 2    39   ~ 0
VCC1
Text Label 2050 5150 2    39   ~ 0
VCC0
$Comp
L Conn_02x12_Odd_Even J3
U 1 1
P 1450 4350
F 0 "J3" H 1500 4950 50  0000 C CNN
F 1 "Conn_02x12_Odd_Even" V 1500 4150 50  0000 C CNN
F 2 "Pin_Headers:Pin_Header_Straight_2x12_Pitch2.54mm" H 1450 4350 50  0001 C CNN
F 3 "" H 1450 4350 50  0001 C CNN
F 4 "UNSET" H 1450 4350 60  0001 C CNN "Manu_Number"
F 5 "UNSET" H 1450 4350 60  0001 C CNN "Manu_Name"
F 6 "UNSET" H 1450 4350 60  0001 C CNN "Digikey_Number"
	1    1450 4350
	-1   0    0    -1  
$EndComp
$EndSCHEMATC
